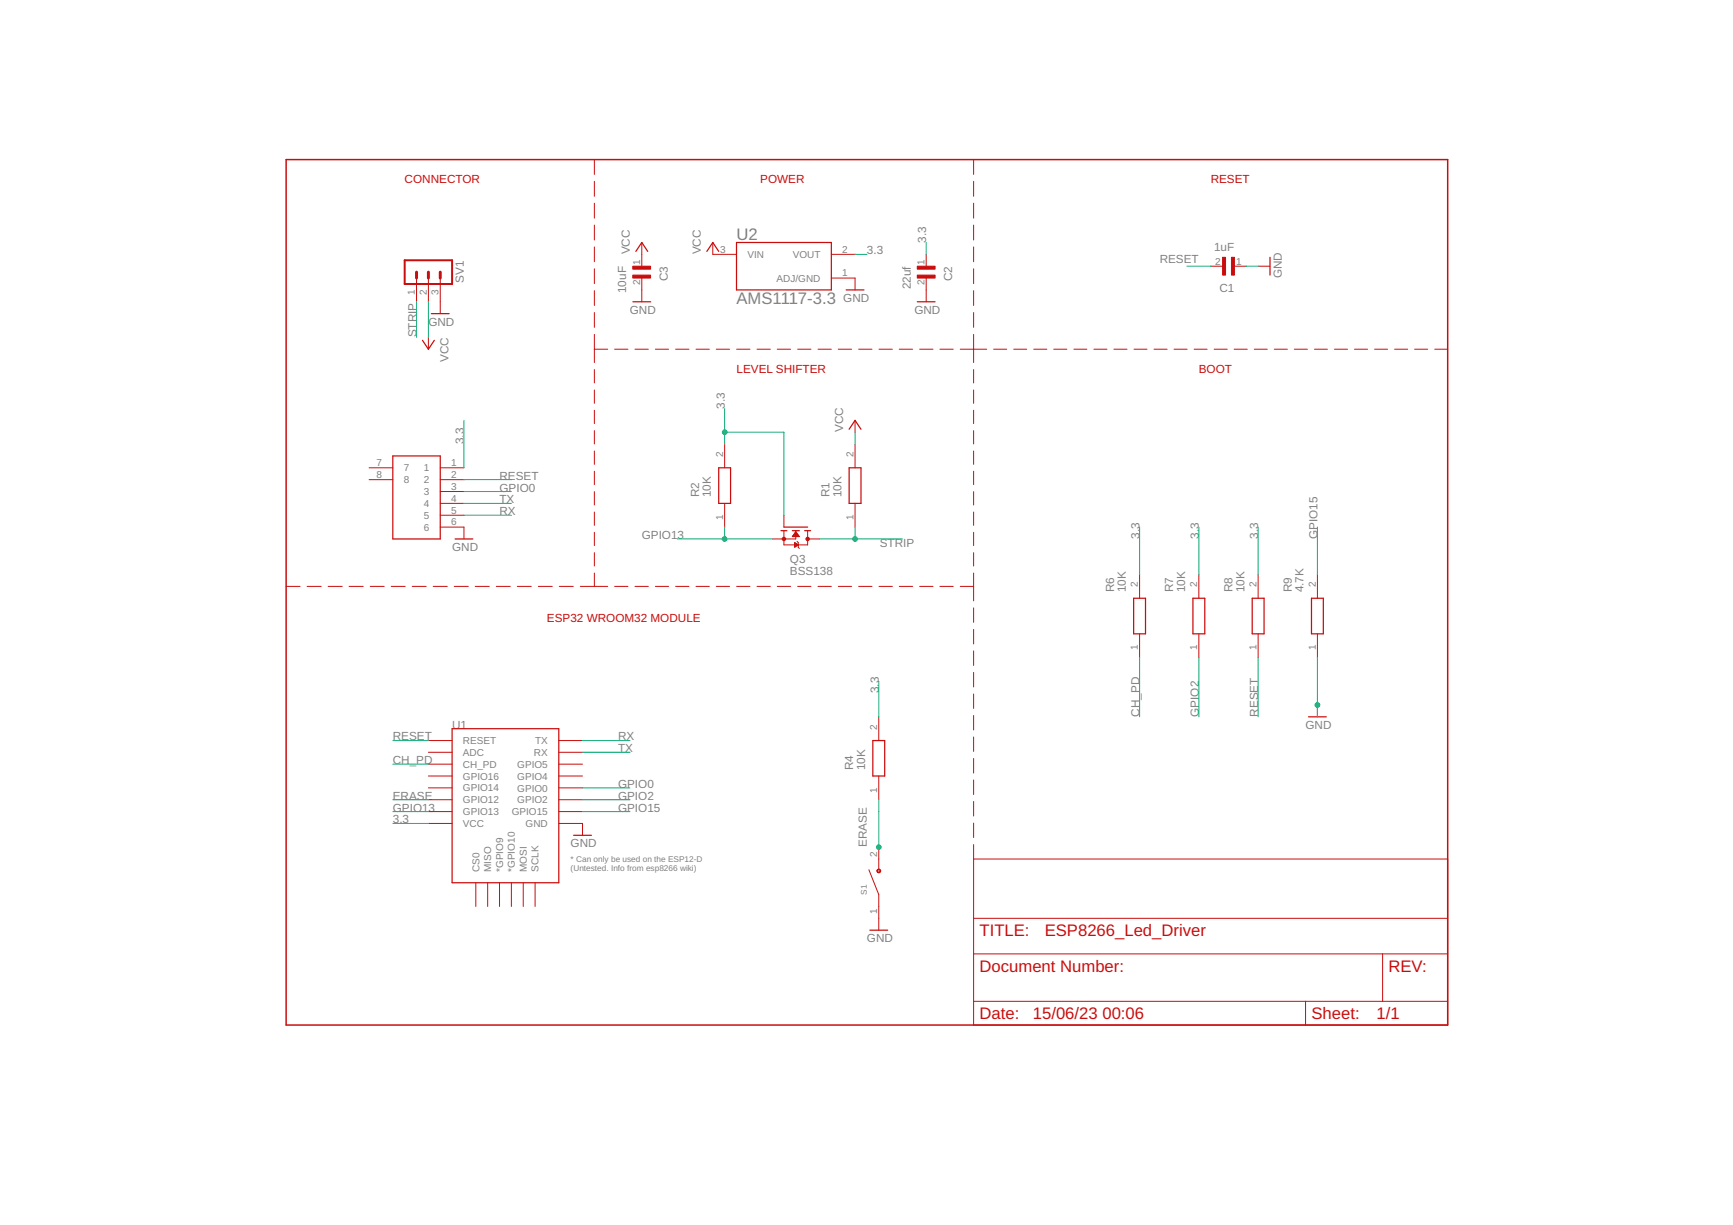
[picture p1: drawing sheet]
<?xml version="1.0" encoding="utf-8"?>
<!DOCTYPE eagle SYSTEM "eagle.dtd">
<eagle version="9.6.2">
<drawing>
<settings>
<setting alwaysvectorfont="no"/>
<setting verticaltext="up"/>
</settings>
<grid distance="0.1" unitdist="inch" unit="inch" style="lines" multiple="1" display="no" altdistance="0.01" altunitdist="inch" altunit="inch"/>
<schematic xreflabel="%F%N/%S.%C%R" xrefpart="/%S.%C%R">
<fusionteam huburn="a.YnVzaW5lc3M6Z21haWwxNzA3MDY0" projecturn="a.YnVzaW5lc3M6Z21haWwxNzA3MDY0I0QyMDIxMDQyODQwNzQwOTE4MQ" folderUrn="urn:adsk.wipprod:fs.folder:co.H7ADQgKgSySIjY5rKepOBA"  versionUrn="urn:adsk.wipprod:fs.file:vf.GfjmRHUgTpaUne60FstRAQ?version=1" camFileUrn="" camFileVersionUrn="" lastpublishedchangeguid="bf036f6b-8cd4-b696-9fdc-bc5199e0d39b"/>
<libraries>
<library name="frames">
<symbols>
<symbol name="LETTER_L">
<frame x1="0" y1="0" x2="248.92" y2="185.42" columns="12" rows="17" layer="94" border-left="no" border-top="no" border-right="no" border-bottom="no"/>
</symbol>
<symbol name="DOCFIELD">
<wire x1="0" y1="0" x2="71.12" y2="0" width="0.1016" layer="94"/>
<wire x1="101.6" y1="15.24" x2="87.63" y2="15.24" width="0.1016" layer="94"/>
<wire x1="0" y1="0" x2="0" y2="5.08" width="0.1016" layer="94"/>
<wire x1="0" y1="5.08" x2="71.12" y2="5.08" width="0.1016" layer="94"/>
<wire x1="0" y1="5.08" x2="0" y2="15.24" width="0.1016" layer="94"/>
<wire x1="101.6" y1="15.24" x2="101.6" y2="5.08" width="0.1016" layer="94"/>
<wire x1="71.12" y1="5.08" x2="71.12" y2="0" width="0.1016" layer="94"/>
<wire x1="71.12" y1="5.08" x2="87.63" y2="5.08" width="0.1016" layer="94"/>
<wire x1="71.12" y1="0" x2="101.6" y2="0" width="0.1016" layer="94"/>
<wire x1="87.63" y1="15.24" x2="87.63" y2="5.08" width="0.1016" layer="94"/>
<wire x1="87.63" y1="15.24" x2="0" y2="15.24" width="0.1016" layer="94"/>
<wire x1="87.63" y1="5.08" x2="101.6" y2="5.08" width="0.1016" layer="94"/>
<wire x1="101.6" y1="5.08" x2="101.6" y2="0" width="0.1016" layer="94"/>
<wire x1="0" y1="15.24" x2="0" y2="22.86" width="0.1016" layer="94"/>
<wire x1="101.6" y1="35.56" x2="0" y2="35.56" width="0.1016" layer="94"/>
<wire x1="101.6" y1="35.56" x2="101.6" y2="22.86" width="0.1016" layer="94"/>
<wire x1="0" y1="22.86" x2="101.6" y2="22.86" width="0.1016" layer="94"/>
<wire x1="0" y1="22.86" x2="0" y2="35.56" width="0.1016" layer="94"/>
<wire x1="101.6" y1="22.86" x2="101.6" y2="15.24" width="0.1016" layer="94"/>
<text x="1.27" y="1.27" size="2.54" layer="94">Date:</text>
<text x="12.7" y="1.27" size="2.54" layer="94">&gt;LAST_DATE_TIME</text>
<text x="72.39" y="1.27" size="2.54" layer="94">Sheet:</text>
<text x="86.36" y="1.27" size="2.54" layer="94">&gt;SHEET</text>
<text x="88.9" y="11.43" size="2.54" layer="94">REV:</text>
<text x="1.27" y="19.05" size="2.54" layer="94">TITLE:</text>
<text x="1.27" y="11.43" size="2.54" layer="94">Document Number:</text>
<text x="17.78" y="19.05" size="2.54" layer="94">&gt;DRAWING_NAME</text>
</symbol>
</symbols>
<devicesets>
<deviceset name="LETTER_L" prefix="FRAME" uservalue="yes">
<gates>
<gate name="G$1" symbol="LETTER_L" x="0" y="0"/>
<gate name="G$2" symbol="DOCFIELD" x="147.32" y="0" addlevel="must"/>
</gates>
<devices>
<device name="">
<technologies>
<technology name=""/>
</technologies>
</device>
</devices>
</deviceset>
</devicesets>
</library>
<library name="supply1">
<symbols>
<symbol name="GND">
<wire x1="-1.905" y1="0" x2="1.905" y2="0" width="0.254" layer="94"/>
<text x="-2.54" y="-2.54" size="1.778" layer="96">&gt;VALUE</text>
<pin name="GND" x="0" y="2.54" visible="off" length="short" direction="sup" rot="R270"/>
</symbol>
<symbol name="VCC">
<wire x1="1.27" y1="-1.905" x2="0" y2="0" width="0.254" layer="94"/>
<wire x1="0" y1="0" x2="-1.27" y2="-1.905" width="0.254" layer="94"/>
<text x="-2.54" y="-2.54" size="1.778" layer="96" rot="R90">&gt;VALUE</text>
<pin name="VCC" x="0" y="-2.54" visible="off" length="short" direction="sup" rot="R90"/>
</symbol>
</symbols>
<devicesets>
<deviceset name="GND" prefix="GND">
<gates>
<gate name="1" symbol="GND" x="0" y="0"/>
</gates>
<devices>
<device name="">
<technologies>
<technology name=""/>
</technologies>
</device>
</devices>
</deviceset>
<deviceset name="VCC" prefix="P+">
<gates>
<gate name="VCC" symbol="VCC" x="0" y="0"/>
</gates>
<devices>
<device name="">
<technologies>
<technology name=""/>
</technologies>
</device>
</devices>
</deviceset>
</devicesets>
</library>
<library name="0805YC103J4T2A">
<symbols>
<symbol name="0805YC103J4T2A">
<text x="0" y="3.81093125" size="1.77843125" layer="95">&gt;NAME</text>
<text x="0" y="-5.08848125" size="1.78096875" layer="96">&gt;VALUE</text>
<rectangle x1="0" y1="-1.906859375" x2="0.635" y2="1.905" layer="94"/>
<rectangle x1="1.90685" y1="-1.90685" x2="2.54" y2="1.905" layer="94"/>
<pin name="2" x="5.08" y="0" visible="pad" length="short" direction="pas" rot="R180"/>
<pin name="1" x="-2.54" y="0" visible="pad" length="short" direction="pas"/>
</symbol>
</symbols>
<devicesets>
<deviceset name="0805YC103J4T2A" prefix="C">
<gates>
<gate name="G$1" symbol="0805YC103J4T2A" x="0" y="0"/>
</gates>
<devices>
<device name="" package="CAPC2012X94N">
<connects>
<connect gate="G$1" pin="1" pad="1"/>
<connect gate="G$1" pin="2" pad="2"/>
</connects>
<package3dinstances>
<package3dinstance package3d_urn="urn:adsk.eagle:package:37164967/1"/>
</package3dinstances>
<technologies>
<technology name="">
<attribute name="AVAILABILITY" value="In Stock"/>
<attribute name="DESCRIPTION" value=" 10000 pF ±5% 16V Ceramic Capacitor X7R 0805 (2012 Metric) "/>
<attribute name="MF" value="AVX"/>
<attribute name="MP" value="0805YC103J4T2A"/>
<attribute name="PACKAGE" value="2012 AVX"/>
<attribute name="PRICE" value="None"/>
<attribute name="PURCHASE-URL" value="https://pricing.snapeda.com/search/part/0805YC103J4T2A/?ref=eda"/>
</technology>
</technologies>
</device>
</devices>
</deviceset>
</devicesets>
</library>
<library name="AMS1117-3.3">
<symbols>
<symbol name="AMS1117-3.3">
<wire x1="-10.16" y1="5.08" x2="10.16" y2="5.08" width="0.254" layer="94"/>
<wire x1="10.16" y1="5.08" x2="10.16" y2="-5.08" width="0.254" layer="94"/>
<wire x1="10.16" y1="-5.08" x2="-10.16" y2="-5.08" width="0.254" layer="94"/>
<wire x1="-10.16" y1="-5.08" x2="-10.16" y2="5.08" width="0.254" layer="94"/>
<text x="-10.1766" y="5.597140625" size="2.54415" layer="95">&gt;NAME</text>
<text x="-10.1692" y="-8.135359375" size="2.5423" layer="96">&gt;VALUE</text>
<pin name="VIN" x="-15.24" y="2.54" length="middle" direction="in"/>
<pin name="VOUT" x="15.24" y="2.54" length="middle" direction="out" rot="R180"/>
<pin name="ADJ/GND" x="15.24" y="-2.54" length="middle" direction="pwr" rot="R180"/>
</symbol>
</symbols>
<devicesets>
<deviceset name="AMS1117-3.3" prefix="U">
<gates>
<gate name="G$1" symbol="AMS1117-3.3" x="0" y="0"/>
</gates>
<devices>
<device name="" package="SOT229P700X180-4N">
<connects>
<connect gate="G$1" pin="ADJ/GND" pad="1"/>
<connect gate="G$1" pin="VIN" pad="3"/>
<connect gate="G$1" pin="VOUT" pad="2"/>
</connects>
<package3dinstances>
<package3dinstance package3d_urn="urn:adsk.eagle:package:37165028/1"/>
</package3dinstances>
<technologies>
<technology name="">
<attribute name="AVAILABILITY" value="Not in stock"/>
<attribute name="DESCRIPTION" value=" LDO Voltage Regulators 800MA LDO LINEAR REG "/>
<attribute name="MF" value="Advanced Monolithic Systems"/>
<attribute name="MP" value="AMS1117-3.3"/>
<attribute name="PACKAGE" value="SOT-223 Seeed Technology"/>
<attribute name="PRICE" value="None"/>
</technology>
</technologies>
</device>
</devices>
</deviceset>
</devicesets>
</library>
<library name="BSS138">
<symbols>
<symbol name="BSS138">
<wire x1="0.762" y1="0.762" x2="0.762" y2="0" width="0.254" layer="94"/>
<wire x1="0.762" y1="0" x2="0.762" y2="-0.762" width="0.254" layer="94"/>
<wire x1="0.762" y1="3.175" x2="0.762" y2="2.54" width="0.254" layer="94"/>
<wire x1="0.762" y1="2.54" x2="0.762" y2="1.905" width="0.254" layer="94"/>
<wire x1="0.762" y1="0" x2="2.54" y2="0" width="0.1524" layer="94"/>
<wire x1="2.54" y1="0" x2="2.54" y2="-2.54" width="0.1524" layer="94"/>
<wire x1="0.762" y1="-1.905" x2="0.762" y2="-2.54" width="0.254" layer="94"/>
<wire x1="0.762" y1="-2.54" x2="0.762" y2="-3.175" width="0.254" layer="94"/>
<wire x1="0" y1="2.54" x2="0" y2="-2.54" width="0.254" layer="94"/>
<wire x1="2.54" y1="-2.54" x2="0.762" y2="-2.54" width="0.1524" layer="94"/>
<wire x1="3.81" y1="2.54" x2="3.81" y2="0.508" width="0.1524" layer="94"/>
<wire x1="3.81" y1="0.508" x2="3.81" y2="-2.54" width="0.1524" layer="94"/>
<wire x1="2.54" y1="-2.54" x2="3.81" y2="-2.54" width="0.1524" layer="94"/>
<wire x1="0.762" y1="2.54" x2="3.81" y2="2.54" width="0.1524" layer="94"/>
<wire x1="4.572" y1="0.762" x2="4.318" y2="0.508" width="0.1524" layer="94"/>
<wire x1="4.318" y1="0.508" x2="3.81" y2="0.508" width="0.1524" layer="94"/>
<wire x1="3.81" y1="0.508" x2="3.302" y2="0.508" width="0.1524" layer="94"/>
<wire x1="3.302" y1="0.508" x2="3.048" y2="0.254" width="0.1524" layer="94"/>
<circle x="2.54" y="-2.54" radius="0.3592" width="0" layer="94"/>
<circle x="2.54" y="2.54" radius="0.3592" width="0" layer="94"/>
<text x="-8.89" y="-7.62" size="1.778" layer="96">&gt;VALUE</text>
<text x="-8.89" y="2.54" size="1.778" layer="95">&gt;NAME</text>
<polygon width="0.1524" layer="94">
<vertex x="3.81" y="0.508"/>
<vertex x="3.302" y="-0.254"/>
<vertex x="4.318" y="-0.254"/>
</polygon>
<polygon width="0.1524" layer="94">
<vertex x="1.016" y="0"/>
<vertex x="2.032" y="0.762"/>
<vertex x="2.032" y="-0.762"/>
</polygon>
<pin name="S" x="2.54" y="-5.08" visible="off" length="short" direction="pas" rot="R90"/>
<pin name="G" x="-2.54" y="-2.54" visible="off" length="short" direction="pas"/>
<pin name="D" x="2.54" y="5.08" visible="off" length="short" direction="pas" rot="R270"/>
</symbol>
</symbols>
<devicesets>
<deviceset name="BSS138" prefix="Q">
<gates>
<gate name="G$1" symbol="BSS138" x="0" y="0"/>
</gates>
<devices>
<device name="" package="SOT95P240X111-3N">
<connects>
<connect gate="G$1" pin="D" pad="3"/>
<connect gate="G$1" pin="G" pad="1"/>
<connect gate="G$1" pin="S" pad="2"/>
</connects>
<package3dinstances>
<package3dinstance package3d_urn="urn:adsk.eagle:package:37171618/1"/>
</package3dinstances>
<technologies>
<technology name="">
<attribute name="AVAILABILITY" value="In Stock"/>
<attribute name="DESCRIPTION" value=" N-Channel 50 V 200mA (Ta) 225mW (Ta) Surface Mount SOT-23-3 (TO-236) "/>
<attribute name="MF" value="ON Semiconductor"/>
<attribute name="MP" value="BSS138"/>
<attribute name="PACKAGE" value="SOT-23 ON"/>
<attribute name="PRICE" value="None"/>
<attribute name="PURCHASE-URL" value="https://pricing.snapeda.com/search/part/BSS138/?ref=eda"/>
</technology>
</technologies>
</device>
</devices>
</deviceset>
</devicesets>
</library>
<library name="PTS636_SM43J_SMTR_LFS">
<symbols>
<symbol name="PTS636_SM43J_SMTR_LFS">
<text x="-2.54" y="2.54" size="1.27" layer="95">&gt;NAME</text>
<text x="-2.54" y="-2.54" size="1.27" layer="96" align="top-left">&gt;VALUE</text>
<wire x1="-2.54" y1="0" x2="2.794" y2="2.1336" width="0.1524" layer="94"/>
<wire x1="5.08" y1="0" x2="2.921" y2="0" width="0.1524" layer="94"/>
<wire x1="-2.54" y1="0" x2="-5.08" y2="0" width="0.1524" layer="94"/>
<circle x="2.54" y="0" radius="0.3302" width="0.1524" layer="94"/>
<pin name="COM" x="-7.62" y="0" visible="pad" length="short" direction="pas"/>
<pin name="NO" x="7.62" y="0" visible="pad" length="short" direction="pas" rot="R180"/>
</symbol>
</symbols>
<devicesets>
<deviceset name="PTS636_SM43J_SMTR_LFS" prefix="S">
<gates>
<gate name="G$1" symbol="PTS636_SM43J_SMTR_LFS" x="0" y="0"/>
</gates>
<devices>
<device name="" package="SW_PTS636_SM43J_SMTR_LFS">
<connects>
<connect gate="G$1" pin="COM" pad="1"/>
<connect gate="G$1" pin="NO" pad="2"/>
</connects>
<package3dinstances>
<package3dinstance package3d_urn="urn:adsk.eagle:package:37173427/1"/>
</package3dinstances>
<technologies>
<technology name="">
<attribute name="AVAILABILITY" value="In Stock"/>
<attribute name="DESCRIPTION" value=" Tactile Switch SPST-NO Top Actuated Surface Mount "/>
<attribute name="MF" value="C&amp;K"/>
<attribute name="MP" value="PTS636 SM43J SMTR LFS"/>
<attribute name="PACKAGE" value="None"/>
<attribute name="PRICE" value="None"/>
<attribute name="PURCHASE-URL" value="https://pricing.snapeda.com/search/part/PTS636 SM43J SMTR LFS/?ref=eda"/>
</technology>
</technologies>
</device>
</devices>
</deviceset>
</devicesets>
</library>
<library name="con-lstb">
<symbols>
<symbol name="MA03-1">
<wire x1="3.81" y1="-5.08" x2="-1.27" y2="-5.08" width="0.4064" layer="94"/>
<wire x1="1.27" y1="2.54" x2="2.54" y2="2.54" width="0.6096" layer="94"/>
<wire x1="1.27" y1="0" x2="2.54" y2="0" width="0.6096" layer="94"/>
<wire x1="1.27" y1="-2.54" x2="2.54" y2="-2.54" width="0.6096" layer="94"/>
<wire x1="-1.27" y1="5.08" x2="-1.27" y2="-5.08" width="0.4064" layer="94"/>
<wire x1="3.81" y1="-5.08" x2="3.81" y2="5.08" width="0.4064" layer="94"/>
<wire x1="-1.27" y1="5.08" x2="3.81" y2="5.08" width="0.4064" layer="94"/>
<text x="-1.27" y="-7.62" size="1.778" layer="96">&gt;VALUE</text>
<text x="-1.27" y="5.842" size="1.778" layer="95">&gt;NAME</text>
<pin name="1" x="7.62" y="-2.54" visible="pad" length="middle" direction="pas" swaplevel="1" rot="R180"/>
<pin name="2" x="7.62" y="0" visible="pad" length="middle" direction="pas" swaplevel="1" rot="R180"/>
<pin name="3" x="7.62" y="2.54" visible="pad" length="middle" direction="pas" swaplevel="1" rot="R180"/>
</symbol>
</symbols>
<devicesets>
<deviceset name="MA03-1" prefix="SV" uservalue="yes">
<gates>
<gate name="G$1" symbol="MA03-1" x="0" y="0"/>
</gates>
<devices>
<device name="" package="MA03-1">
<connects>
<connect gate="G$1" pin="1" pad="1"/>
<connect gate="G$1" pin="2" pad="2"/>
<connect gate="G$1" pin="3" pad="3"/>
</connects>
<package3dinstances>
<package3dinstance package3d_urn="urn:adsk.eagle:package:8339/1"/>
</package3dinstances>
<technologies>
<technology name="">
<attribute name="MF" value="" constant="no"/>
<attribute name="MPN" value="" constant="no"/>
<attribute name="OC_FARNELL" value="unknown" constant="no"/>
<attribute name="OC_NEWARK" value="unknown" constant="no"/>
<attribute name="POPULARITY" value="48" constant="no"/>
</technology>
</technologies>
</device>
</devices>
</deviceset>
</devicesets>
</library>
<library name="esp8266modules">
<symbols>
<symbol name="ESP12E" library_locally_modified="yes">
<wire x1="-12.7" y1="10.16" x2="-12.7" y2="-22.86" width="0.254" layer="94"/>
<wire x1="-12.7" y1="-22.86" x2="10.16" y2="-22.86" width="0.254" layer="94"/>
<wire x1="10.16" y1="-22.86" x2="10.16" y2="10.16" width="0.254" layer="94"/>
<wire x1="10.16" y1="10.16" x2="-12.7" y2="10.16" width="0.254" layer="94"/>
<pin name="RESET" x="-17.78" y="7.62" visible="pin" length="middle"/>
<pin name="ADC" x="-17.78" y="5.08" visible="pin" length="middle"/>
<pin name="CH_PD" x="-17.78" y="2.54" visible="pin" length="middle"/>
<pin name="GPIO16" x="-17.78" y="0" visible="pin" length="middle"/>
<pin name="GPIO14" x="-17.78" y="-2.54" visible="pin" length="middle"/>
<pin name="GPIO12" x="-17.78" y="-5.08" visible="pin" length="middle"/>
<pin name="GPIO13" x="-17.78" y="-7.62" visible="pin" length="middle"/>
<pin name="VCC" x="-17.78" y="-10.16" visible="pin" length="middle"/>
<pin name="GND" x="15.24" y="-10.16" visible="pin" length="middle" rot="R180"/>
<pin name="GPIO15" x="15.24" y="-7.62" visible="pin" length="middle" rot="R180"/>
<pin name="GPIO2" x="15.24" y="-5.08" visible="pin" length="middle" rot="R180"/>
<pin name="GPIO0" x="15.24" y="-2.54" visible="pin" length="middle" rot="R180"/>
<pin name="GPIO4" x="15.24" y="0" visible="pin" length="middle" rot="R180"/>
<pin name="GPIO5" x="15.24" y="2.54" visible="pin" length="middle" rot="R180"/>
<pin name="RX" x="15.24" y="5.08" visible="pin" length="middle" rot="R180"/>
<pin name="TX" x="15.24" y="7.62" visible="pin" length="middle" rot="R180"/>
<pin name="CS0" x="-7.62" y="-27.94" visible="pin" length="middle" rot="R90"/>
<pin name="MISO" x="-5.08" y="-27.94" visible="pin" length="middle" rot="R90"/>
<pin name="*GPIO9" x="-2.54" y="-27.94" visible="pin" length="middle" rot="R90"/>
<pin name="*GPIO10" x="0" y="-27.94" visible="pin" length="middle" rot="R90"/>
<pin name="MOSI" x="2.54" y="-27.94" visible="pin" length="middle" rot="R90"/>
<pin name="SCLK" x="5.08" y="-27.94" visible="pin" length="middle" rot="R90"/>
<text x="-12.7" y="10.16" size="1.778" layer="95">&gt;Name</text>
<text x="7.62" y="-25.4" size="1.778" layer="96">&gt;Value</text>
<text x="12.7" y="-20.32" size="1.27" layer="97">* Can only be used on the ESP12-D
(Untested. Info from esp8266 wiki)</text>
</symbol>
</symbols>
<devicesets>
<deviceset name="ESP12E" locally_modified="yes" prefix="U" uservalue="yes" library_locally_modified="yes">
<gates>
<gate name="G$1" symbol="ESP12E" x="0" y="0"/>
</gates>
<devices>
<device name="SMD" package="ESP12E-SMD">
<connects>
<connect gate="G$1" pin="*GPIO10" pad="GPIO10"/>
<connect gate="G$1" pin="*GPIO9" pad="GPIO9"/>
<connect gate="G$1" pin="ADC" pad="ADC"/>
<connect gate="G$1" pin="CH_PD" pad="CH_PD"/>
<connect gate="G$1" pin="CS0" pad="CS0"/>
<connect gate="G$1" pin="GND" pad="GND"/>
<connect gate="G$1" pin="GPIO0" pad="GPIO0"/>
<connect gate="G$1" pin="GPIO12" pad="GPIO12"/>
<connect gate="G$1" pin="GPIO13" pad="GPIO13"/>
<connect gate="G$1" pin="GPIO14" pad="GPIO14"/>
<connect gate="G$1" pin="GPIO15" pad="GPIO15"/>
<connect gate="G$1" pin="GPIO16" pad="GPIO16"/>
<connect gate="G$1" pin="GPIO2" pad="GPIO2"/>
<connect gate="G$1" pin="GPIO4" pad="GPIO4"/>
<connect gate="G$1" pin="GPIO5" pad="GPIO5"/>
<connect gate="G$1" pin="MISO" pad="MISO"/>
<connect gate="G$1" pin="MOSI" pad="MOSI"/>
<connect gate="G$1" pin="RESET" pad="RESET"/>
<connect gate="G$1" pin="RX" pad="RXD0"/>
<connect gate="G$1" pin="SCLK" pad="SCLK"/>
<connect gate="G$1" pin="TX" pad="TXD0"/>
<connect gate="G$1" pin="VCC" pad="VCC"/>
</connects>
<package3dinstances>
<package3dinstance package3d_urn="urn:adsk.eagle:package:29069041/3"/>
</package3dinstances>
<technologies>
<technology name=""/>
</technologies>
</device>
</devices>
</deviceset>
</devicesets>
</library>
<library name="52852-0670">
<symbols>
<symbol name="52852-0670">
<wire x1="5.08" y1="2.54" x2="15.24" y2="2.54" width="0.254" layer="94"/>
<wire x1="15.24" y1="-15.24" x2="15.24" y2="2.54" width="0.254" layer="94"/>
<wire x1="15.24" y1="-15.24" x2="5.08" y2="-15.24" width="0.254" layer="94"/>
<wire x1="5.08" y1="2.54" x2="5.08" y2="-15.24" width="0.254" layer="94"/>
<text x="16.51" y="7.62" size="1.778" layer="95" align="center-left">&gt;NAME</text>
<text x="16.51" y="5.08" size="1.778" layer="96" align="center-left">&gt;VALUE</text>
<pin name="1" x="20.32" y="0" length="middle" rot="R180"/>
<pin name="2" x="20.32" y="-2.54" length="middle" rot="R180"/>
<pin name="3" x="20.32" y="-5.08" length="middle" rot="R180"/>
<pin name="4" x="20.32" y="-7.62" length="middle" rot="R180"/>
<pin name="5" x="20.32" y="-10.16" length="middle" rot="R180"/>
<pin name="6" x="20.32" y="-12.7" length="middle" rot="R180"/>
<pin name="7" x="0" y="0" length="middle"/>
<pin name="8" x="0" y="-2.54" length="middle"/>
</symbol>
</symbols>
<devicesets>
<deviceset name="52852-0670" prefix="J">
<gates>
<gate name="G$1" symbol="52852-0670" x="0" y="0"/>
</gates>
<devices>
<device name="" package="528520670">
<connects>
<connect gate="G$1" pin="1" pad="1"/>
<connect gate="G$1" pin="2" pad="2"/>
<connect gate="G$1" pin="3" pad="3"/>
<connect gate="G$1" pin="4" pad="4"/>
<connect gate="G$1" pin="5" pad="5"/>
<connect gate="G$1" pin="6" pad="6"/>
<connect gate="G$1" pin="7" pad="7"/>
<connect gate="G$1" pin="8" pad="8"/>
</connects>
<package3dinstances>
<package3dinstance package3d_urn="urn:adsk.eagle:package:39834977/2"/>
</package3dinstances>
<technologies>
<technology name="">
<attribute name="DESCRIPTION" value="FFC &amp; FPC Connectors 1.0 FFC Non ZIF SMT HsgAssy6CktEmbsTpPkg" constant="no"/>
<attribute name="HEIGHT" value="3mm" constant="no"/>
<attribute name="MANUFACTURER_NAME" value="Molex" constant="no"/>
<attribute name="MANUFACTURER_PART_NUMBER" value="52852-0670" constant="no"/>
<attribute name="MOUSER_PART_NUMBER" value="538-52852-0670" constant="no"/>
<attribute name="MOUSER_PRICE-STOCK" value="https://www.mouser.co.uk/ProductDetail/Molex/52852-0670?qs=%252BdbFUiYBkDZQc5IPgvIwgQ%3D%3D" constant="no"/>
</technology>
</technologies>
</device>
</devices>
</deviceset>
</devicesets>
</library>
<library name="TNPW060330K0BXEA">
<symbols>
<symbol name="TNPW060330K0BXEA">
<wire x1="5.08" y1="1.27" x2="12.7" y2="1.27" width="0.254" layer="94"/>
<wire x1="12.7" y1="-1.27" x2="12.7" y2="1.27" width="0.254" layer="94"/>
<wire x1="12.7" y1="-1.27" x2="5.08" y2="-1.27" width="0.254" layer="94"/>
<wire x1="5.08" y1="1.27" x2="5.08" y2="-1.27" width="0.254" layer="94"/>
<text x="13.97" y="6.35" size="1.778" layer="95" align="center-left">&gt;NAME</text>
<text x="13.97" y="3.81" size="1.778" layer="96" align="center-left">&gt;VALUE</text>
<pin name="1" x="0" y="0" visible="pad" length="middle"/>
<pin name="2" x="17.78" y="0" visible="pad" length="middle" rot="R180"/>
</symbol>
</symbols>
<devicesets>
<deviceset name="TNPW060330K0BXEA" prefix="R">
<gates>
<gate name="G$1" symbol="TNPW060330K0BXEA" x="0" y="0"/>
</gates>
<devices>
<device name="" package="RESC1608X55N">
<connects>
<connect gate="G$1" pin="1" pad="1"/>
<connect gate="G$1" pin="2" pad="2"/>
</connects>
<package3dinstances>
<package3dinstance package3d_urn="urn:adsk.eagle:package:40548899/2"/>
</package3dinstances>
<technologies>
<technology name="">
<attribute name="DESCRIPTION" value="Thin Film Resistors - SMD TNPW0603 30K 0.1% T-10 ET1 e3" constant="no"/>
<attribute name="HEIGHT" value="0.55mm" constant="no"/>
<attribute name="MANUFACTURER_NAME" value="Vishay" constant="no"/>
<attribute name="MANUFACTURER_PART_NUMBER" value="TNPW060330K0BXEA" constant="no"/>
<attribute name="MOUSER_PART_NUMBER" value="71-TNPW060330K0BXEA" constant="no"/>
<attribute name="MOUSER_PRICE-STOCK" value="https://www.mouser.co.uk/ProductDetail/Vishay/TNPW060330K0BXEA?qs=vmHwEFxEFR%252BodANPEwSK8w%3D%3D" constant="no"/>
</technology>
</technologies>
</device>
</devices>
</deviceset>
</devicesets>
</library>
</libraries>
<attributes>
</attributes>
<variantdefs>
</variantdefs>
<classes>
<class number="0" name="default" width="0" drill="0">
</class>
</classes>
<parts>
<part name="LAMPAPP" library="frames" deviceset="LETTER_L" device=""/>
<part name="C1" library="0805YC103J4T2A" deviceset="0805YC103J4T2A" device="" package3d_urn="urn:adsk.eagle:package:37164967/1" value="1uF"/>
<part name="GND4" library="supply1" deviceset="GND" device=""/>
<part name="U2" library="AMS1117-3.3" deviceset="AMS1117-3.3" device="" package3d_urn="urn:adsk.eagle:package:37165028/1"/>
<part name="GND5" library="supply1" deviceset="GND" device=""/>
<part name="P+1" library="supply1" deviceset="VCC" device=""/>
<part name="C2" library="0805YC103J4T2A" deviceset="0805YC103J4T2A" device="" package3d_urn="urn:adsk.eagle:package:37164967/1" value="22uf"/>
<part name="C3" library="0805YC103J4T2A" deviceset="0805YC103J4T2A" device="" package3d_urn="urn:adsk.eagle:package:37164967/1" value="10uF"/>
<part name="GND6" library="supply1" deviceset="GND" device=""/>
<part name="GND7" library="supply1" deviceset="GND" device=""/>
<part name="P+3" library="supply1" deviceset="VCC" device=""/>
<part name="Q3" library="BSS138" deviceset="BSS138" device="" package3d_urn="urn:adsk.eagle:package:37171618/1"/>
<part name="P+5" library="supply1" deviceset="VCC" device=""/>
<part name="S1" library="PTS636_SM43J_SMTR_LFS" deviceset="PTS636_SM43J_SMTR_LFS" device="" package3d_urn="urn:adsk.eagle:package:37173427/1"/>
<part name="GND13" library="supply1" deviceset="GND" device=""/>
<part name="SV1" library="con-lstb" deviceset="MA03-1" device="" package3d_urn="urn:adsk.eagle:package:8339/1"/>
<part name="GND16" library="supply1" deviceset="GND" device=""/>
<part name="P+7" library="supply1" deviceset="VCC" device=""/>
<part name="U1" library="esp8266modules" deviceset="ESP12E" device="SMD" package3d_urn="urn:adsk.eagle:package:29069041/3"/>
<part name="J1" library="52852-0670" deviceset="52852-0670" device="" package3d_urn="urn:adsk.eagle:package:39834977/2"/>
<part name="R1" library="TNPW060330K0BXEA" deviceset="TNPW060330K0BXEA" device="" package3d_urn="urn:adsk.eagle:package:40548899/2" value="10K"/>
<part name="R2" library="TNPW060330K0BXEA" deviceset="TNPW060330K0BXEA" device="" package3d_urn="urn:adsk.eagle:package:40548899/2" value="10K"/>
<part name="R4" library="TNPW060330K0BXEA" deviceset="TNPW060330K0BXEA" device="" package3d_urn="urn:adsk.eagle:package:40548899/2" value="10K"/>
<part name="GND1" library="supply1" deviceset="GND" device=""/>
<part name="GND2" library="supply1" deviceset="GND" device=""/>
<part name="R6" library="TNPW060330K0BXEA" deviceset="TNPW060330K0BXEA" device="" package3d_urn="urn:adsk.eagle:package:40548899/2" value="10K"/>
<part name="R7" library="TNPW060330K0BXEA" deviceset="TNPW060330K0BXEA" device="" package3d_urn="urn:adsk.eagle:package:40548899/2" value="10K"/>
<part name="R8" library="TNPW060330K0BXEA" deviceset="TNPW060330K0BXEA" device="" package3d_urn="urn:adsk.eagle:package:40548899/2" value="10K"/>
<part name="R9" library="TNPW060330K0BXEA" deviceset="TNPW060330K0BXEA" device="" package3d_urn="urn:adsk.eagle:package:40548899/2" value="4.7K"/>
<part name="GND3" library="supply1" deviceset="GND" device=""/>
</parts>
<sheets>
<sheet>
<plain>
<wire x1="147.32" y1="144.78" x2="248.92" y2="144.78" width="0.1524" layer="94" style="longdash"/>
<text x="198.12" y="180.34" size="1.778" layer="94">RESET</text>
<wire x1="147.32" y1="185.42" x2="147.32" y2="144.78" width="0.1524" layer="94" style="longdash"/>
<wire x1="66.04" y1="185.42" x2="66.04" y2="144.78" width="0.1524" layer="94" style="longdash"/>
<wire x1="66.04" y1="144.78" x2="147.32" y2="144.78" width="0.1524" layer="94" style="longdash"/>
<text x="101.6" y="180.34" size="1.778" layer="94">POWER</text>
<wire x1="147.32" y1="144.78" x2="147.32" y2="93.98" width="0.1524" layer="94" style="longdash"/>
<wire x1="147.32" y1="93.98" x2="147.32" y2="35.56" width="0.1524" layer="94" style="longdash"/>
<wire x1="66.04" y1="144.78" x2="66.04" y2="93.98" width="0.1524" layer="94" style="longdash"/>
<wire x1="66.04" y1="93.98" x2="0" y2="93.98" width="0.1524" layer="94" style="longdash"/>
<wire x1="66.04" y1="93.98" x2="147.32" y2="93.98" width="0.1524" layer="94" style="longdash"/>
<text x="96.52" y="139.7" size="1.778" layer="94">LEVEL SHIFTER</text>
<text x="55.88" y="86.36" size="1.778" layer="94">ESP32 WROOM32 MODULE</text>
<text x="25.4" y="180.34" size="1.778" layer="94">CONNECTOR</text>
<text x="195.58" y="139.7" size="1.778" layer="94">BOOT</text>
</plain>
<instances>
<instance part="LAMPAPP" gate="G$1" x="0" y="0" smashed="yes"/>
<instance part="LAMPAPP" gate="G$2" x="147.32" y="0" smashed="yes">
<attribute name="LAST_DATE_TIME" x="160.02" y="1.27" size="2.54" layer="94"/>
<attribute name="SHEET" x="233.68" y="1.27" size="2.54" layer="94"/>
<attribute name="DRAWING_NAME" x="162.56" y="19.05" size="2.54" layer="94"/>
</instance>
<instance part="C1" gate="G$1" x="203.2" y="162.56" smashed="yes" rot="R180">
<attribute name="NAME" x="203.2" y="158.74906875" size="1.77843125" layer="95" rot="R180"/>
<attribute name="VALUE" x="203.2" y="167.64848125" size="1.78096875" layer="96" rot="R180"/>
</instance>
<instance part="GND4" gate="1" x="210.82" y="162.56" smashed="yes" rot="R90">
<attribute name="VALUE" x="213.36" y="160.02" size="1.778" layer="96" rot="R90"/>
</instance>
<instance part="U2" gate="G$1" x="106.68" y="162.56" smashed="yes">
<attribute name="NAME" x="96.5034" y="168.157140625" size="2.54415" layer="95"/>
<attribute name="VALUE" x="96.5108" y="154.424640625" size="2.5423" layer="96"/>
</instance>
<instance part="GND5" gate="1" x="121.92" y="157.48" smashed="yes">
<attribute name="VALUE" x="119.38" y="154.94" size="1.778" layer="96"/>
</instance>
<instance part="P+1" gate="VCC" x="91.44" y="167.64" smashed="yes">
<attribute name="VALUE" x="88.9" y="165.1" size="1.778" layer="96" rot="R90"/>
</instance>
<instance part="C2" gate="G$1" x="137.16" y="162.56" smashed="yes" rot="R270">
<attribute name="NAME" x="140.97093125" y="162.56" size="1.77843125" layer="95" rot="R270"/>
<attribute name="VALUE" x="132.07151875" y="162.56" size="1.78096875" layer="96" rot="R270"/>
</instance>
<instance part="C3" gate="G$1" x="76.2" y="162.56" smashed="yes" rot="R270">
<attribute name="NAME" x="80.01093125" y="162.56" size="1.77843125" layer="95" rot="R270"/>
<attribute name="VALUE" x="71.11151875" y="162.56" size="1.78096875" layer="96" rot="R270"/>
</instance>
<instance part="GND6" gate="1" x="76.2" y="154.94" smashed="yes">
<attribute name="VALUE" x="73.66" y="152.4" size="1.778" layer="96"/>
</instance>
<instance part="GND7" gate="1" x="137.16" y="154.94" smashed="yes">
<attribute name="VALUE" x="134.62" y="152.4" size="1.778" layer="96"/>
</instance>
<instance part="P+3" gate="VCC" x="76.2" y="167.64" smashed="yes">
<attribute name="VALUE" x="73.66" y="165.1" size="1.778" layer="96" rot="R90"/>
</instance>
<instance part="Q3" gate="G$1" x="109.22" y="106.68" smashed="yes" rot="R270">
<attribute name="VALUE" x="107.95" y="96.52" size="1.778" layer="96"/>
<attribute name="NAME" x="107.95" y="99.06" size="1.778" layer="95"/>
</instance>
<instance part="P+5" gate="VCC" x="121.92" y="129.54" smashed="yes">
<attribute name="VALUE" x="119.38" y="127" size="1.778" layer="96" rot="R90"/>
</instance>
<instance part="S1" gate="G$1" x="127" y="30.48" smashed="yes" rot="R90">
<attribute name="NAME" x="124.46" y="27.94" size="1.27" layer="95" rot="R90"/>
</instance>
<instance part="GND13" gate="1" x="127" y="20.32" smashed="yes">
<attribute name="VALUE" x="124.46" y="17.78" size="1.778" layer="96"/>
</instance>
<instance part="SV1" gate="G$1" x="30.48" y="162.56" smashed="yes" rot="R270">
<attribute name="VALUE" x="22.86" y="163.83" size="1.778" layer="96" rot="R270"/>
<attribute name="NAME" x="36.322" y="163.83" size="1.778" layer="95" rot="R270"/>
</instance>
<instance part="GND16" gate="1" x="33.02" y="152.4" smashed="yes">
<attribute name="VALUE" x="30.48" y="149.86" size="1.778" layer="96"/>
</instance>
<instance part="P+7" gate="VCC" x="30.48" y="144.78" smashed="yes" rot="R180">
<attribute name="VALUE" x="33.02" y="147.32" size="1.778" layer="96" rot="R270"/>
</instance>
<instance part="U1" gate="G$1" x="48.26" y="53.34" smashed="yes">
<attribute name="NAME" x="35.56" y="63.5" size="1.778" layer="95"/>
<attribute name="VALUE" x="55.88" y="27.94" size="1.778" layer="96"/>
</instance>
<instance part="J1" gate="G$1" x="17.78" y="119.38" smashed="yes"/>
<instance part="R1" gate="G$1" x="121.92" y="106.68" smashed="yes" rot="R90">
<attribute name="NAME" x="115.57" y="113.03" size="1.778" layer="95" rot="R90" align="center-left"/>
<attribute name="VALUE" x="118.11" y="113.03" size="1.778" layer="96" rot="R90" align="center-left"/>
</instance>
<instance part="R2" gate="G$1" x="93.98" y="106.68" smashed="yes" rot="R90">
<attribute name="NAME" x="87.63" y="113.03" size="1.778" layer="95" rot="R90" align="center-left"/>
<attribute name="VALUE" x="90.17" y="113.03" size="1.778" layer="96" rot="R90" align="center-left"/>
</instance>
<instance part="R4" gate="G$1" x="127" y="48.26" smashed="yes" rot="R90">
<attribute name="NAME" x="120.65" y="54.61" size="1.778" layer="95" rot="R90" align="center-left"/>
<attribute name="VALUE" x="123.19" y="54.61" size="1.778" layer="96" rot="R90" align="center-left"/>
</instance>
<instance part="GND1" gate="1" x="63.5" y="40.64" smashed="yes">
<attribute name="VALUE" x="60.96" y="38.1" size="1.778" layer="96"/>
</instance>
<instance part="GND2" gate="1" x="38.1" y="104.14" smashed="yes">
<attribute name="VALUE" x="35.56" y="101.6" size="1.778" layer="96"/>
</instance>
<instance part="R6" gate="G$1" x="182.88" y="78.74" smashed="yes" rot="R90">
<attribute name="NAME" x="176.53" y="92.71" size="1.778" layer="95" rot="R90" align="center-left"/>
<attribute name="VALUE" x="179.07" y="92.71" size="1.778" layer="96" rot="R90" align="center-left"/>
</instance>
<instance part="R7" gate="G$1" x="195.58" y="78.74" smashed="yes" rot="R90">
<attribute name="NAME" x="189.23" y="92.71" size="1.778" layer="95" rot="R90" align="center-left"/>
<attribute name="VALUE" x="191.77" y="92.71" size="1.778" layer="96" rot="R90" align="center-left"/>
</instance>
<instance part="R8" gate="G$1" x="208.28" y="78.74" smashed="yes" rot="R90">
<attribute name="NAME" x="201.93" y="92.71" size="1.778" layer="95" rot="R90" align="center-left"/>
<attribute name="VALUE" x="204.47" y="92.71" size="1.778" layer="96" rot="R90" align="center-left"/>
</instance>
<instance part="R9" gate="G$1" x="220.98" y="78.74" smashed="yes" rot="R90">
<attribute name="NAME" x="214.63" y="92.71" size="1.778" layer="95" rot="R90" align="center-left"/>
<attribute name="VALUE" x="217.17" y="92.71" size="1.778" layer="96" rot="R90" align="center-left"/>
</instance>
<instance part="GND3" gate="1" x="220.98" y="66.04" smashed="yes">
<attribute name="VALUE" x="218.44" y="63.5" size="1.778" layer="96"/>
</instance>
</instances>
<busses>
</busses>
<nets>
<net name="RESET" class="0">
<segment>
<pinref part="C1" gate="G$1" pin="2"/>
<wire x1="198.12" y1="162.56" x2="193.04" y2="162.56" width="0.1524" layer="91"/>
<label x="195.58" y="165.1" size="1.778" layer="95" rot="R180"/>
</segment>
<segment>
<pinref part="U1" gate="G$1" pin="RESET"/>
<wire x1="30.48" y1="60.96" x2="22.86" y2="60.96" width="0.1524" layer="91"/>
<label x="22.86" y="60.96" size="1.778" layer="95"/>
</segment>
<segment>
<pinref part="J1" gate="G$1" pin="2"/>
<wire x1="38.1" y1="116.84" x2="48.26" y2="116.84" width="0.1524" layer="91"/>
<label x="45.72" y="116.84" size="1.778" layer="95"/>
</segment>
<segment>
<pinref part="R8" gate="G$1" pin="1"/>
<wire x1="208.28" y1="78.74" x2="208.28" y2="66.04" width="0.1524" layer="91"/>
<label x="208.28" y="66.04" size="1.778" layer="95" rot="R90"/>
</segment>
</net>
<net name="GND" class="0">
<segment>
<pinref part="U2" gate="G$1" pin="ADJ/GND"/>
<pinref part="GND5" gate="1" pin="GND"/>
</segment>
<segment>
<pinref part="C3" gate="G$1" pin="2"/>
<pinref part="GND6" gate="1" pin="GND"/>
</segment>
<segment>
<pinref part="C2" gate="G$1" pin="2"/>
<pinref part="GND7" gate="1" pin="GND"/>
</segment>
<segment>
<pinref part="S1" gate="G$1" pin="COM"/>
<pinref part="GND13" gate="1" pin="GND"/>
</segment>
<segment>
<pinref part="SV1" gate="G$1" pin="3"/>
<pinref part="GND16" gate="1" pin="GND"/>
</segment>
<segment>
<pinref part="U1" gate="G$1" pin="GND"/>
<pinref part="GND1" gate="1" pin="GND"/>
</segment>
<segment>
<pinref part="J1" gate="G$1" pin="6"/>
<pinref part="GND2" gate="1" pin="GND"/>
</segment>
<segment>
<pinref part="C1" gate="G$1" pin="1"/>
<pinref part="GND4" gate="1" pin="GND"/>
<wire x1="205.74" y1="162.56" x2="208.28" y2="162.56" width="0.1524" layer="91"/>
</segment>
<segment>
<pinref part="R9" gate="G$1" pin="1"/>
<wire x1="220.98" y1="78.74" x2="220.98" y2="68.58" width="0.1524" layer="91"/>
<pinref part="GND3" gate="1" pin="GND"/>
<wire x1="220.98" y1="68.58" x2="220.98" y2="66.04" width="0.1524" layer="91"/>
<junction x="220.98" y="68.58"/>
</segment>
</net>
<net name="VCC" class="0">
<segment>
<pinref part="U2" gate="G$1" pin="VIN"/>
<pinref part="P+1" gate="VCC" pin="VCC"/>
</segment>
<segment>
<pinref part="C3" gate="G$1" pin="1"/>
<pinref part="P+3" gate="VCC" pin="VCC"/>
</segment>
<segment>
<pinref part="SV1" gate="G$1" pin="2"/>
<pinref part="P+7" gate="VCC" pin="VCC"/>
<wire x1="30.48" y1="147.32" x2="30.48" y2="154.94" width="0.1524" layer="91"/>
</segment>
<segment>
<pinref part="R1" gate="G$1" pin="2"/>
<pinref part="P+5" gate="VCC" pin="VCC"/>
<wire x1="121.92" y1="124.46" x2="121.92" y2="127" width="0.1524" layer="91"/>
</segment>
</net>
<net name="3.3" class="0">
<segment>
<pinref part="U2" gate="G$1" pin="VOUT"/>
<wire x1="121.92" y1="165.1" x2="124.46" y2="165.1" width="0.1524" layer="91" style="longdash"/>
<label x="124.46" y="165.1" size="1.778" layer="95"/>
</segment>
<segment>
<pinref part="C2" gate="G$1" pin="1"/>
<wire x1="137.16" y1="165.1" x2="137.16" y2="167.64" width="0.1524" layer="91" style="longdash"/>
<label x="137.16" y="167.64" size="1.778" layer="95" rot="R90"/>
</segment>
<segment>
<wire x1="127" y1="66.04" x2="127" y2="73.66" width="0.1524" layer="91" style="longdash"/>
<label x="127" y="71.12" size="1.778" layer="95" rot="R90"/>
<pinref part="R4" gate="G$1" pin="2"/>
</segment>
<segment>
<pinref part="Q3" gate="G$1" pin="G"/>
<wire x1="106.68" y1="127" x2="106.68" y2="109.22" width="0.1524" layer="91"/>
<wire x1="93.98" y1="124.46" x2="93.98" y2="127" width="0.1524" layer="91"/>
<pinref part="R2" gate="G$1" pin="2"/>
<label x="93.98" y="132.08" size="1.778" layer="95" rot="R90"/>
<wire x1="93.98" y1="127" x2="93.98" y2="132.08" width="0.1524" layer="91"/>
<wire x1="106.68" y1="127" x2="93.98" y2="127" width="0.1524" layer="91"/>
<junction x="93.98" y="127"/>
</segment>
<segment>
<pinref part="U1" gate="G$1" pin="VCC"/>
<wire x1="30.48" y1="43.18" x2="22.86" y2="43.18" width="0.1524" layer="91"/>
<label x="22.86" y="43.18" size="1.778" layer="95"/>
</segment>
<segment>
<pinref part="R6" gate="G$1" pin="2"/>
<wire x1="182.88" y1="96.52" x2="182.88" y2="106.68" width="0.1524" layer="91"/>
<label x="182.88" y="104.14" size="1.778" layer="95" rot="R90"/>
</segment>
<segment>
<pinref part="R7" gate="G$1" pin="2"/>
<wire x1="195.58" y1="96.52" x2="195.58" y2="106.68" width="0.1524" layer="91"/>
<label x="195.58" y="104.14" size="1.778" layer="95" rot="R90"/>
</segment>
<segment>
<pinref part="R8" gate="G$1" pin="2"/>
<wire x1="208.28" y1="96.52" x2="208.28" y2="106.68" width="0.1524" layer="91"/>
<label x="208.28" y="104.14" size="1.778" layer="95" rot="R90"/>
</segment>
<segment>
<pinref part="J1" gate="G$1" pin="1"/>
<wire x1="38.1" y1="119.38" x2="38.1" y2="129.54" width="0.1524" layer="91"/>
<label x="38.1" y="124.46" size="1.778" layer="95" rot="R90"/>
</segment>
</net>
<net name="ERASE" class="0">
<segment>
<wire x1="127" y1="45.72" x2="127" y2="38.1" width="0.1524" layer="91" style="longdash"/>
<label x="124.46" y="38.1" size="1.778" layer="95" rot="R90"/>
<pinref part="S1" gate="G$1" pin="NO"/>
<junction x="127" y="38.1"/>
<pinref part="R4" gate="G$1" pin="1"/>
<wire x1="127" y1="45.72" x2="127" y2="48.26" width="0.1524" layer="91"/>
</segment>
<segment>
<pinref part="U1" gate="G$1" pin="GPIO12"/>
<wire x1="30.48" y1="48.26" x2="22.86" y2="48.26" width="0.1524" layer="91"/>
<label x="22.86" y="48.26" size="1.778" layer="95"/>
</segment>
</net>
<net name="STRIP" class="0">
<segment>
<wire x1="121.92" y1="104.14" x2="121.92" y2="106.68" width="0.1524" layer="91"/>
<wire x1="121.92" y1="104.14" x2="132.08" y2="104.14" width="0.1524" layer="91"/>
<label x="134.62" y="104.14" size="1.778" layer="95" rot="R180"/>
<pinref part="R1" gate="G$1" pin="1"/>
<pinref part="Q3" gate="G$1" pin="D"/>
<wire x1="121.92" y1="104.14" x2="114.3" y2="104.14" width="0.1524" layer="91"/>
<junction x="121.92" y="104.14"/>
</segment>
<segment>
<pinref part="SV1" gate="G$1" pin="1"/>
<wire x1="27.94" y1="154.94" x2="27.94" y2="147.32" width="0.1524" layer="91"/>
<label x="27.94" y="147.32" size="1.778" layer="95" rot="R90"/>
</segment>
</net>
<net name="GPIO15" class="0">
<segment>
<pinref part="R9" gate="G$1" pin="2"/>
<wire x1="220.98" y1="96.52" x2="220.98" y2="106.68" width="0.1524" layer="91"/>
<label x="220.98" y="104.14" size="1.778" layer="95" rot="R90"/>
</segment>
<segment>
<pinref part="U1" gate="G$1" pin="GPIO15"/>
<wire x1="63.5" y1="45.72" x2="73.66" y2="45.72" width="0.1524" layer="91"/>
<label x="71.12" y="45.72" size="1.778" layer="95"/>
</segment>
</net>
<net name="GPIO13" class="0">
<segment>
<pinref part="U1" gate="G$1" pin="GPIO13"/>
<wire x1="30.48" y1="45.72" x2="22.86" y2="45.72" width="0.1524" layer="91"/>
<label x="22.86" y="45.72" size="1.778" layer="95"/>
</segment>
<segment>
<wire x1="93.98" y1="104.14" x2="93.98" y2="106.68" width="0.1524" layer="91"/>
<wire x1="93.98" y1="104.14" x2="83.82" y2="104.14" width="0.1524" layer="91"/>
<pinref part="R2" gate="G$1" pin="1"/>
<pinref part="Q3" gate="G$1" pin="S"/>
<wire x1="104.14" y1="104.14" x2="93.98" y2="104.14" width="0.1524" layer="91"/>
<junction x="93.98" y="104.14"/>
<label x="76.2" y="104.14" size="1.778" layer="95"/>
</segment>
</net>
<net name="RX" class="0">
<segment>
<pinref part="U1" gate="G$1" pin="TX"/>
<wire x1="63.5" y1="60.96" x2="73.66" y2="60.96" width="0.1524" layer="91"/>
<label x="71.12" y="60.96" size="1.778" layer="95"/>
</segment>
<segment>
<pinref part="J1" gate="G$1" pin="5"/>
<wire x1="38.1" y1="109.22" x2="48.26" y2="109.22" width="0.1524" layer="91"/>
<label x="45.72" y="109.22" size="1.778" layer="95"/>
</segment>
</net>
<net name="GPIO0" class="0">
<segment>
<pinref part="U1" gate="G$1" pin="GPIO0"/>
<wire x1="63.5" y1="50.8" x2="73.66" y2="50.8" width="0.1524" layer="91"/>
<label x="71.12" y="50.8" size="1.778" layer="95"/>
</segment>
<segment>
<pinref part="J1" gate="G$1" pin="3"/>
<wire x1="38.1" y1="114.3" x2="48.26" y2="114.3" width="0.1524" layer="91"/>
<label x="45.72" y="114.3" size="1.778" layer="95"/>
</segment>
</net>
<net name="GPIO2" class="0">
<segment>
<pinref part="U1" gate="G$1" pin="GPIO2"/>
<wire x1="63.5" y1="48.26" x2="73.66" y2="48.26" width="0.1524" layer="91"/>
<label x="71.12" y="48.26" size="1.778" layer="95"/>
</segment>
<segment>
<pinref part="R7" gate="G$1" pin="1"/>
<wire x1="195.58" y1="78.74" x2="195.58" y2="66.04" width="0.1524" layer="91"/>
<label x="195.58" y="66.04" size="1.778" layer="95" rot="R90"/>
</segment>
</net>
<net name="TX" class="0">
<segment>
<pinref part="U1" gate="G$1" pin="RX"/>
<wire x1="63.5" y1="58.42" x2="73.66" y2="58.42" width="0.1524" layer="91"/>
<label x="71.12" y="58.42" size="1.778" layer="95"/>
</segment>
<segment>
<pinref part="J1" gate="G$1" pin="4"/>
<wire x1="38.1" y1="111.76" x2="48.26" y2="111.76" width="0.1524" layer="91"/>
<label x="45.72" y="111.76" size="1.778" layer="95"/>
</segment>
</net>
<net name="CH_PD" class="0">
<segment>
<pinref part="R6" gate="G$1" pin="1"/>
<wire x1="182.88" y1="78.74" x2="182.88" y2="66.04" width="0.1524" layer="91"/>
<label x="182.88" y="66.04" size="1.778" layer="95" rot="R90"/>
</segment>
<segment>
<pinref part="U1" gate="G$1" pin="CH_PD"/>
<wire x1="30.48" y1="55.88" x2="22.86" y2="55.88" width="0.1524" layer="91"/>
<label x="22.86" y="55.88" size="1.778" layer="95"/>
</segment>
</net>
</nets>
</sheet>
</sheets>
<errors>
<approved hash="104,1,121.92,160.02,U2,ADJ/GND,GND,,,"/>
<approved hash="113,1,124.356,92.606,LAMPAPP,,,,,"/>
</errors>
</schematic>
</drawing>
<compatibility>
<note version="6.3" minversion="6.2.2" severity="warning">
Since Version 6.2.2 text objects can contain more than one line,
which will not be processed correctly with this version.
</note>
<note version="8.2" severity="warning">
Since Version 8.2, EAGLE supports online libraries. The ids
of those online libraries will not be understood (or retained)
with this version.
</note>
<note version="8.3" severity="warning">
Since Version 8.3, EAGLE supports URNs for individual library
assets (packages, symbols, and devices). The URNs of those assets
will not be understood (or retained) with this version.
</note>
<note version="8.3" severity="warning">
Since Version 8.3, EAGLE supports the association of 3D packages
with devices in libraries, schematics, and board files. Those 3D
packages will not be understood (or retained) with this version.
</note>
</compatibility>
</eagle>
